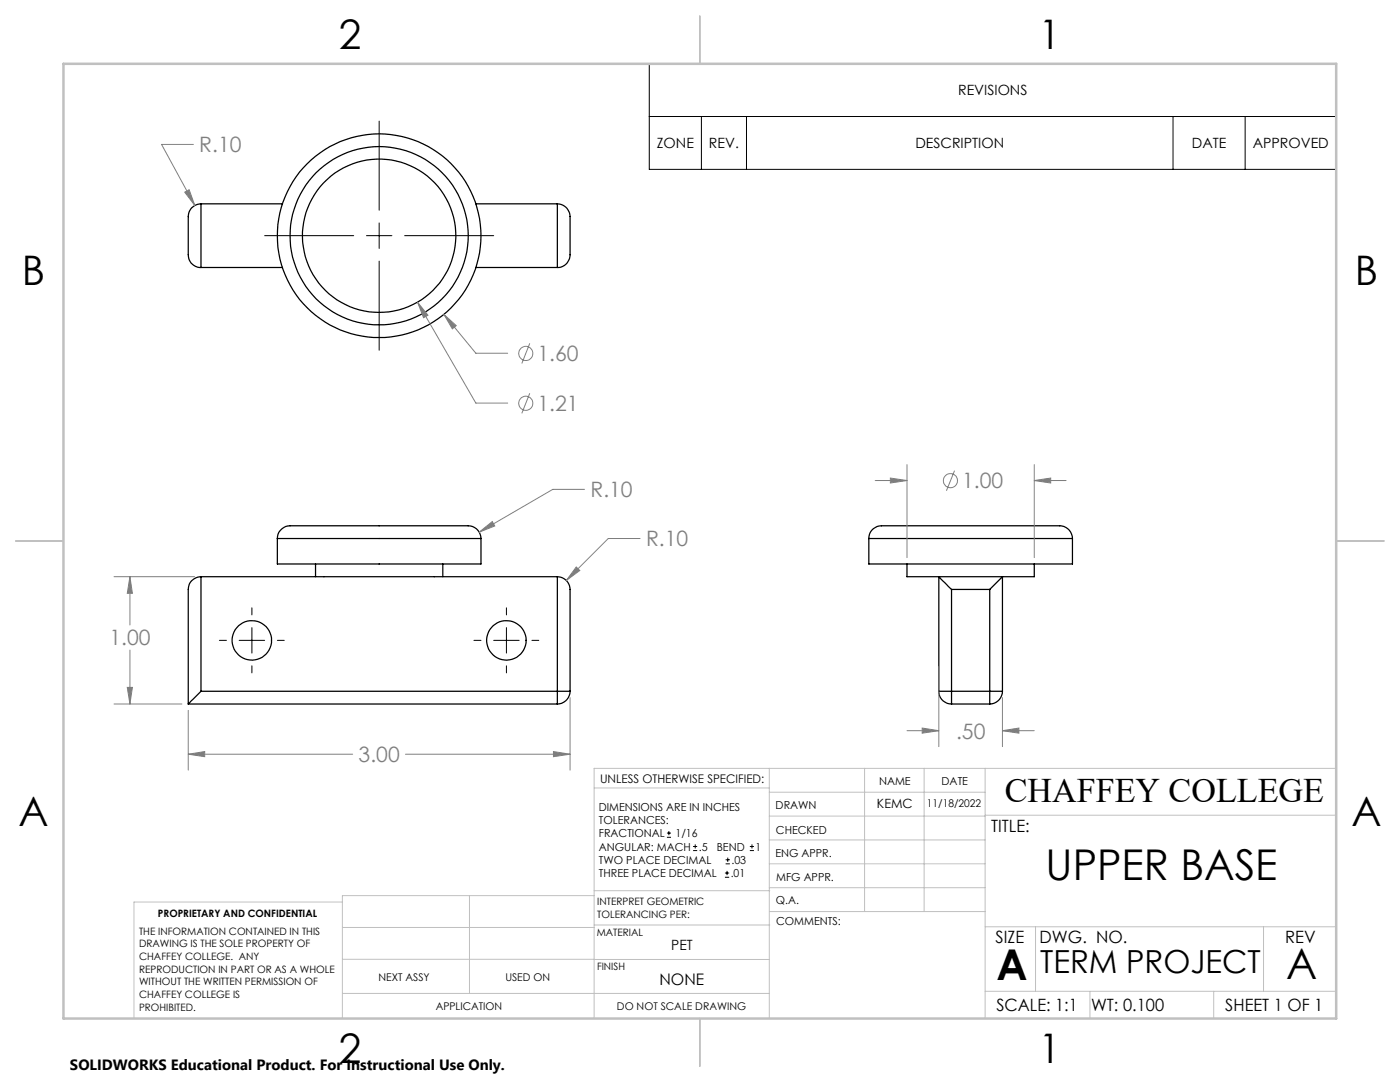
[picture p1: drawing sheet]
<svg xmlns="http://www.w3.org/2000/svg" width="279mm" height="216mm" viewBox="0 0 279 216" stroke-linecap="round" stroke-linejoin="round" font-family="sans-serif">
<g fill="none" stroke="#000" stroke-width=".25">
<path d="M40.1 40.7a2.58 2.58 0 0 0-2.5 2.5v7.6a2.46 2.46 0 0 0 2.5 2.6M40.1 40.7v12.7M40.1 53.4h16.3M40.1 40.7h16.3M95 53.4h16.2M95 40.7h16.2M111.2 40.7a2.58 2.58 0 0 1 2.6 2.5v7.6a2.52 2.52 0 0 1-2.6 2.6M111.2 40.7v12.7M40.1 115.1h71.1M40.1 115.1a2.58 2.58 0 0 0-2.5 2.5v22.9M40.1 115.1v22.8M55.4 107.5a2.72 2.72 0 0 1 3.3-2.6h34.2a2.64 2.64 0 0 1 3.1 2.6"/>
<path d="M55.4 107.5v5h40.6v-5M55.4 107.5h40.6M63 112.5v2.6M88.4 112.5v2.6M111.2 115.1a2.58 2.58 0 0 1 2.6 2.5v20.3M111.2 115.1v22.8M173.4 107.5a2.71 2.71 0 0 1 3.3-2.6h34.3a2.64 2.64 0 0 1 3 2.6M173.4 107.5v5h40.6v-5M173.4 107.5h40.6M181 112.5v2.6h6.4M187.4 115.1l2.5 2.5M187.4 115.1h12.7"/>
<path d="M187.4 115.1v22.8M189.9 117.6h7.6M189.9 117.6v20.3M197.5 117.6v20.3M200.1 115.1l-2.6 2.5M200.1 115.1v22.8M206.4 112.5v2.6h-6.3M40.1 137.9l-2.5 2.6M40.1 137.9h71.1M111.2 137.9h2.6M111.2 137.9v2.6M113.8 137.9a2.57 2.57 0 0 1-2.6 2.6"/>
<path d="M187.4 137.9h2.5M187.4 137.9a2.5 2.5 0 0 0 2.5 2.6M189.9 137.9v2.6M189.9 137.9h7.6M197.5 137.9h2.6M197.5 137.9v2.6M200.1 137.9a2.57 2.57 0 0 1-2.6 2.6M37.6 140.5h73.6M189.9 140.5h7.6"/>
<circle cx="75.7" cy="47" r="15.3"/>
<circle cx="75.7" cy="47" r="17.8"/>
<circle cx="75.7" cy="47" r="20.3"/>
<circle cx="50.2" cy="127.8" r="3.9"/>
<circle cx="101" cy="127.8" r="3.9"/>
</g>
<g fill="none" stroke="#808080" stroke-width=".2">
<path d="M36.9 38.3l.8-.4 1.2 3.1zM38.6 28.8h-6.4l6.7 12.2M83.3 60.3l2.1 2.6-.9 .5zM83.3 60.3l11.7 20.1h6.3M88.6 62.7l2.5 2.3-.8 .6zM88.6 62.7l6.4 7.8h6.3M105.7 68.5l-1.6 4M105.7 78.5l-1.6 4M116.7 97.6h-6.4l-14.7 8.6M174.7 95.9h6.3M177.7 95.4l3.3 .5-3.3 .5zM181 92.7v18.6"/>
<path d="M190.5 93.9l-1.6 4M206.4 95.9l3.3-.5v1zM206.4 92.7v18.6M206.4 95.9h6.4M22.8 115.1h16M25.9 115.1l.5 3.3h-1zM25.9 115.1v9.6M95.6 106.2l2.6-2.1 .5 .9zM115 113.1l.7 .7-2.7 2zM127.7 107.5h-6.3l-8.4 8.3M25.4 137.2h1l-.5 3.3zM25.9 129.7v10.8"/>
<path d="M113.8 139.2v14.5M187.4 133v16M200.1 139.2v9.8M22.8 140.5h13.5M37.6 150.5l3.3-.5v1zM37.6 141.7v12M37.6 150.5h32.8M80.9 150.5h32.9M110.5 150l3.3 .5-3.3 .5zM181 145.8h6.4M184 145.3l3.4 .5-3.4 .5zM200.1 145.8l3.2-.5v1z"/>
<path d="M200.1 145.8h6.3"/>
<circle cx="104.9" cy="70.5" r="1.4"/>
<circle cx="104.9" cy="80.5" r="1.4"/>
<circle cx="189.7" cy="95.9" r="1.42"/>
</g>
<g fill="none" stroke="#000" stroke-width=".2">
<path d="M129.6 12.7h137.1v21.1h-137.1zM75.7 24.2v17.7M129.6 23.2h137.1M140 23.2v10.6M149 23.2v10.6M234.1 23.2v10.6M248.5 23.2v10.6M52.8 47h17.8M73.1 47h5.1M75.7 44.5v5.1M75.7 52.1v17.8M80.8 47h17.7"/>
<path d="M43.8 127.8h1.4M47.7 127.8h5.1M50.3 121.3v1.4M50.3 125.2v5.1M50.3 132.9v1.4M55.4 127.8h1.3M94.6 127.8h1.4M98.5 127.8h5.1M101.1 121.3v1.4M101.1 125.2v5.1M101.1 132.9v1.4M106.2 127.8h1.3"/>
<path d="M133.1 167.1h.8M133.1 166.2h.8M133.5 165.8v.9M138.3 169.7h.8M138.3 168.9h.8M138.7 168.5v.8M144.7 175h.8M144.7 174.2h.8M144.8 172.4h.9M144.8 171.6h.9M145.1 173.8v.8M145.2 171.1v.9"/>
<path d="M149.6 169.7h.9M149.6 168.9h.9M150.1 168.5v.8"/>
</g>
<g fill="none" stroke="#c0c0c0" stroke-width=".2">
<path d="M118.6 157.2h34.9M153.5 153.3v49.9M153.5 158.1h43.1M172.5 153.3v28.6M184.4 153.3v28.6M196.6 153.3v49.9M266.7 153.3h-148.1v49.9M68.3 180h-41.6v23.2M93.7 178.7v19.5M118.6 178.7h-50.3v24.5M118.6 177.7h35M153.5 167.6h43.1"/>
<path d="M153.5 162.8h43.1M153.5 172.4h43.1M153.5 177.1h43.1M196.6 162.7h70.1M68.3 198.2h85.2M68.3 191.4l85.2 .1M68.3 185.1h50.3M118.6 184.6h35M153.6 181.9h43M196.6 197.8h70.1M196.6 184.9h70.1M206.7 184.9v12.9"/>
<path d="M217.5 197.8v5.4M242.2 197.8v5.4M252.2 184.9v12.9"/>
</g>
<path d="M139.7 3.2v9.5M3.1 107.9h9.6M266.7 107.9h9.5M139.7 203.2v9.6" fill="none" stroke="#c0c0c0" stroke-width=".25"/>
<path d="M12.7 12.7h254v190.5h-254z" fill="none" stroke="#c0c0c0" stroke-width=".5"/>
<path d="M95.6 106.2l3.1-1.2-.5-.9zM115 113.1l-2 2.7 2.7-2zM25.9 115.1l.5 3.3h-1zM25.4 137.2h1l-.5 3.3zM37.6 150.5l3.3-.5v1zM110.5 150l3.3 .5-3.3 .5zM88.6 62.7l1.7 2.9 .8-.6zM83.3 60.3l1.2 3.1 .9-.5zM36.9 38.3l2 2.7-1.2-3.1zM184 145.3l3.4 .5-3.4 .5zM200.1 145.8l3.2-.5v1zM177.7 95.4l3.3 .5-3.3 .5zM206.4 95.9l3.3-.5v1z" fill="#808080"/>
<g font-size="8.5">
<text x="208.7" y="175.5">UPPER BASE</text>
<text x="198.9" y="195.5">A</text>
<text x="256.7" y="195.4">A</text>
</g>
<g font-size="8.1">
<text x="67.6" y="9.7">2</text>
<text x="207.3" y="9.7">1</text>
<text x="4.4" y="57">B</text>
<text x="270.4" y="57">B</text>
<text x="3.7" y="164.9">A</text>
<text x="269.7" y="164.9">A</text>
<text x="67.6" y="212.2">2</text>
<text x="207.3" y="212.2">1</text>
</g>
<text font-size="6.9" x="200.5" y="160.1">CHAFFEY COLLEGE</text>
<text font-size="6.3" x="207.6" y="194.1">TERM PROJECT</text>
<g font-size="4.2" fill="#808080">
<text x="39.8" y="30.4">R.10</text>
<text x="107.3" y="72.1">1.60</text>
<text x="107.3" y="82">1.21</text>
<text x="117.8" y="99.2">R.10</text>
<text x="192" y="97.4">1.00</text>
<text x="128.9" y="109">R.10</text>
<text x="21.8" y="128.8">1.00</text>
<text x="190.8" y="147.4">.50</text>
<text x="71.6" y="152.1">3.00</text>
</g>
<g font-size="3.4">
<text x="197.8" y="166">TITLE:</text>
<text x="198.7" y="188.1">SIZE</text>
<text x="207.5" y="188.1">DWG. NO.</text>
<text x="256.5" y="188.2">REV</text>
<text x="198.8" y="201.7">SCALE: 1:1</text>
<text x="217.7" y="201.8">WT: 0.100</text>
<text x="244.5" y="201.7">SHEET 1 OF 1</text>
</g>
<text font-size="3.2" x="131.6" y="196.6">NONE</text>
<text font-size="3" x="14" y="213.5">SOLIDWORKS Educational Product. For Instructional Use Only.</text>
<g font-size="2.8">
<text x="191.2" y="19">REVISIONS</text>
<text x="131.1" y="29.6">ZONE</text>
<text x="141.5" y="29.6">REV.</text>
<text x="182.7" y="29.6">DESCRIPTION</text>
<text x="237.9" y="29.6">DATE</text>
<text x="250" y="29.6">APPROVED</text>
<text x="134" y="189.5">PET</text>
</g>
<text font-size="2.5" x="175" y="161.3">KEMC</text>
<text font-size="2.4" x="119.8" y="156.2">UNLESS OTHERWISE SPECIFIED:</text>
<g font-size="2.2">
<text x="119.5" y="161.8">DIMENSIONS ARE IN INCHES</text>
<text x="154.8" y="161.4">DRAWN</text>
<text x="175.4" y="156.6">NAME</text>
<text x="187.9" y="156.7">DATE</text>
<text x="119.5" y="164.4">TOLERANCES:</text>
<text x="119.5" y="167.1">FRACTIONAL</text>
<text x="134.8" y="167.1">1/16</text>
<text x="154.9" y="166.3">CHECKED</text>
<text x="119.5" y="172.4">TWO PLACE DECIMAL</text>
<text x="119.5" y="169.7">ANGULAR: MACH</text>
<text x="139.5" y="169.7">.5</text>
<text x="143" y="169.7">BEND</text>
<text x="146" y="172.4">.03</text>
<text x="150.8" y="169.7">1</text>
<text x="154.8" y="171">ENG APPR.</text>
<text x="119.5" y="175">THREE PLACE DECIMAL</text>
<text x="145.8" y="175">.01</text>
<text x="154.9" y="175.7">MFG APPR.</text>
<text x="154.9" y="180.4">Q.A.</text>
<text x="154.9" y="184.6">COMMENTS:</text>
</g>
<g font-size="2.1">
<text x="185" y="160.9">11/18/2022</text>
<text x="75.5" y="195.7">NEXT ASSY</text>
<text x="100.9" y="195.7">USED ON</text>
<text x="86.9" y="201.5">APPLICATION</text>
<text x="123.1" y="201.6">DO NOT SCALE DRAWING</text>
</g>
<g font-size="2">
<text x="31.5" y="182.9">PROPRIETARY AND CONFIDENTIAL</text>
<text x="119.2" y="180.6">INTERPRET GEOMETRIC</text>
<text x="119.2" y="183.1">TOLERANCING PER:</text>
<text x="27.8" y="186.5">THE INFORMATION CONTAINED IN THIS</text>
<text x="27.8" y="189">DRAWING IS THE SOLE PROPERTY OF</text>
<text x="27.8" y="191.6">CHAFFEY COLLEGE. ANY</text>
<text x="119.1" y="186.7">MATERIAL</text>
<text x="27.8" y="194.1">REPRODUCTION IN PART OR AS A WHOLE</text>
<text x="27.8" y="196.6">WITHOUT THE WRITTEN PERMISSION OF</text>
<text x="119.1" y="193.5">FINISH</text>
<text x="27.8" y="199.1">CHAFFEY COLLEGE IS</text>
<text x="27.8" y="201.7">PROHIBITED.</text>
</g>
</svg>
